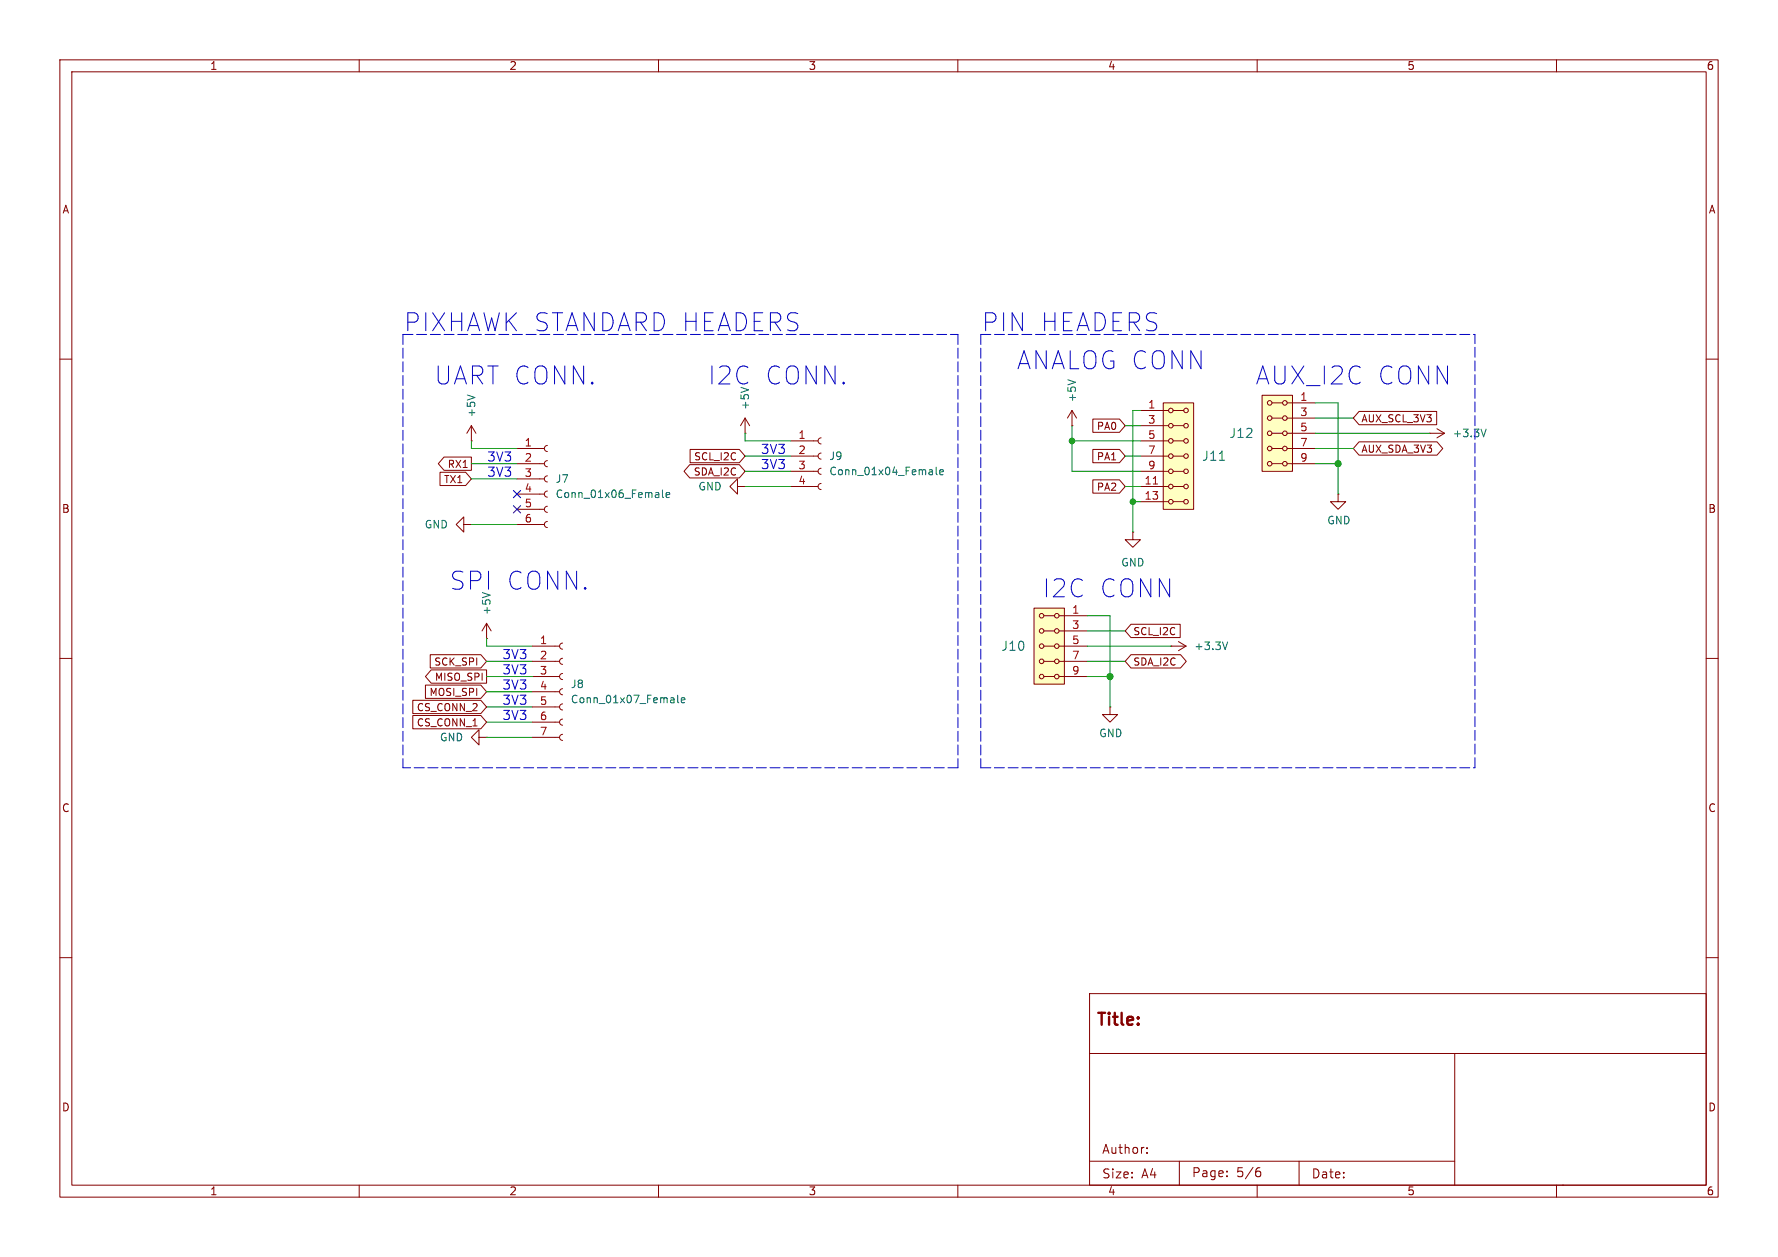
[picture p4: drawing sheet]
<svg xmlns="http://www.w3.org/2000/svg" width="297mm" height="210mm" viewBox="0 0 297 210" stroke-linecap="round" stroke-linejoin="round" font-family="sans-serif">
<g fill="none" stroke="#840000" stroke-width=".17">
<path d="M10 10h277v190h-277zM12 12h273v186h-273zM60 10v2M110 10v2M160 10v2M210 10v2M260 10v2M10 60h2M132.1 78.7h4.6M132.1 76.2h4.6M132.1 73.7h4.6M137.2 78.2l-.4 .2-.1 .3 .1 .4 .4 .1"/>
<path d="M137.2 75.7l-.4 .1-.1 .4 .1 .4 .4 .1M137.2 73.2l-.4 .1-.1 .4 .1 .3 .4 .2M179.1 71.1h.1M179.1 68.6l-.8 1.3M179.1 68.6v2.5M179.1 68.6l.7 1.3M285 60h2M77.5 87.6v-1.2l-1.3 1.2 1.3 1.3v-1.3h1.2M78.7 87.6h.1M123.2 81.3v-1.3l-1.3 1.3 1.3 1.3v-1.3h1.3M124.5 81.3h.1M132.1 81.3h4.6"/>
<path d="M137.2 80.8l-.4 .1-.1 .4 .1 .3 .4 .2M223.5 82.6v1.2h1.3l-1.3 1.3-1.3-1.3h1.3M223.5 82.6h.1M10 110h2M81.3 106.7h.1M81.3 104.1l-.8 1.3M81.3 104.1v2.6M81.3 104.1l.7 1.3M88.9 108h4.6M88.9 118.1h4.6M88.9 115.6h4.6M88.9 113h4.6"/>
<path d="M88.9 110.5h4.6M94 117.6l-.4 .2-.1 .3 .1 .4 .4 .1M94 115.1l-.4 .1-.1 .4 .1 .3 .4 .2M94 112.5l-.4 .2-.1 .3 .1 .4 .4 .1M94 110l-.4 .1-.1 .4 .1 .3 .4 .2M94 107.4l-.4 .2-.1 .4 .1 .3 .4 .2M195.6 108h.1M195.6 108h2.5M196.8 107.2l1.3 .8M198.1 108l-1.3 .7M285 110h2M80 123.2v-1.3l-1.3 1.3 1.3 1.3v-1.3h1.3"/>
<path d="M81.3 123.2h.1M88.9 123.2h4.6M88.9 120.7h4.6M94 122.7l-.4 .1-.1 .4 .1 .3 .4 .2M94 120.1l-.4 .2-.1 .4 .1 .3 .4 .2M10 160h2M182 166h103v32h-103zM182 176h103M243 176v22M285 160h2M60 198v2M110 198v2"/>
<path d="M160 198v2M182 194h61M191.6 192.6v.1M191.6 191.8v.1M197 194v4M205 196.5v.1M205 195.7v.1M210 198v2M210 195.7h.5l.1 .3-.1 .5-.5 .1M210.5 195.1l-.5 .1M217 194v4M260 198v2"/>
<path d="M261 198h.1"/>
</g>
<path d="M156.4 78v1.1l.2 .2M157 78.9l.6-.1-.1-.3h-.3l-.2 .2v.6h.5M178.4 63.4l1.2 .5M113.2 116.1v1.1l.2 .2M113.8 117l.6-.1v-.3h-.4l-.2 .2 .1 .6h.5M205.1 107.3l-.5 1.2" fill="none" stroke="#006464" stroke-width=".17"/>
<path d="M194.3 67.3h5.1v17.8h-5.1z" fill="#ffffc2"/>
<g fill="none" stroke="#840000" stroke-width=".17">
<path d="M190.5 78.7h4.7M190.5 76.2h4.7M190.5 73.7h4.7M190.5 71.1h4.7M190.5 68.6h4.7M194.3 67.3h5.1v17.8h-5.1zM196 78.7h1.7M196 76.2h1.7M196 73.7h1.7M196 71.1h1.7M196 68.6h1.7M190.5 83.8h4.7"/>
<path d="M190.5 81.3h4.7M196 83.8h1.7M196 81.3h1.7M185.4 118.1v1.3h1.3l-1.3 1.3-1.3-1.3h1.3M185.4 118.1h.1"/>
<circle cx="195.6" cy="71.1" r=".38"/>
<circle cx="195.6" cy="68.6" r=".38"/>
<circle cx="195.6" cy="76.2" r=".38"/>
<circle cx="195.6" cy="78.7" r=".38"/>
<circle cx="195.6" cy="73.7" r=".38"/>
<circle cx="198.1" cy="76.2" r=".38"/>
<circle cx="198.1" cy="71.1" r=".38"/>
<circle cx="198.1" cy="68.6" r=".38"/>
<circle cx="198.1" cy="78.7" r=".38"/>
<circle cx="198.1" cy="73.7" r=".38"/>
<circle cx="195.6" cy="83.8" r=".38"/>
<circle cx="195.6" cy="81.3" r=".38"/>
<circle cx="198.1" cy="83.8" r=".38"/>
<circle cx="198.1" cy="81.3" r=".38"/>
</g>
<path d="M192.6 80.9h.8" fill="none" stroke="#a90000" stroke-width=".17"/>
<path d="M203.7 76.9h.9" fill="none" stroke="#006464" stroke-width=".17"/>
<path d="M172.7 101.6h5.1v12.7h-5.1z" fill="#ffffc2"/>
<g fill="none" stroke="#840000" stroke-width=".17">
<path d="M78.7 73.7h.1M78.7 71.1l-.7 1.3M78.7 71.1v2.6M78.7 71.1l.8 1.3M86.4 77.5h4.5M86.4 74.9h4.5M91.4 79.5l-.3 .2-.2 .3 .2 .4 .3 .1M91.4 77l-.3 .1-.2 .4 .2 .3 .3 .2M91.4 74.4l-.3 .2-.2 .3 .2 .4 .3 .1M124.5 72.4h.1M124.5 69.9l-.8 1.2M124.5 69.9v2.5"/>
<path d="M124.5 69.9l.7 1.2M238.8 72.4h.1M238.8 72.4h2.5M240 71.6l1.3 .8M241.3 72.4l-1.3 .8M86.4 87.6h4.5M86.4 85.1h4.5M86.4 82.6h4.5M86.4 80h4.5M91.4 87.1l-.3 .2-.2 .3 .2 .4 .3 .1M91.4 84.6l-.3 .1-.2 .4 .2 .3 .3 .2M91.4 82l-.3 .2-.2 .4 .2 .3 .3 .2"/>
<path d="M189.2 88.9v1.3h1.3l-1.3 1.2-1.2-1.2h1.2M189.2 88.9h.1M172.7 101.6h5.1v12.7h-5.1zM174.4 113h1.7M174.4 110.5h1.7M174.4 108h1.7M174.4 105.4h1.7M174.4 102.9h1.7M176.9 113h4.7M176.9 110.5h4.7M176.9 108h4.7M176.9 105.4h4.7"/>
<path d="M176.9 102.9h4.7"/>
<circle cx="174" cy="113" r=".38"/>
<circle cx="174" cy="108" r=".38"/>
<circle cx="174" cy="102.9" r=".38"/>
<circle cx="174" cy="110.5" r=".38"/>
<circle cx="174" cy="105.4" r=".38"/>
<circle cx="176.5" cy="113" r=".38"/>
<circle cx="176.5" cy="110.5" r=".38"/>
<circle cx="176.5" cy="108" r=".38"/>
<circle cx="176.5" cy="102.9" r=".38"/>
<circle cx="176.5" cy="105.4" r=".38"/>
</g>
<path d="M78 66l1.3 .4M248.2 71.7l-.4 1.3M110.7 81.9v1l.1 .2M111.3 82.7l.6-.1-.1-.3h-.4l-.1 .2v.6h.5" fill="none" stroke="#006464" stroke-width=".17"/>
<path d="M210.8 66h5.1v12.7h-5.1z" fill="#ffffc2"/>
<g fill="none" stroke="#840000" stroke-width=".17">
<path d="M73.5 78.9h4.3l.9 1.1-.9 1.1h-4.3zM74.2 76.4h4.5v2.2h-4.5l-1-1.1zM115.2 77.6h8.3l1 1.1-1 1.2h-8.3l-.9-1.2zM115.3 75.1h8.2l1 1.1-1 1.1h-8.2zM182.5 75.1h4.5l1 1.1-1 1.1h-4.5zM182.5 70h4.5l1 1.1-1 1.1h-4.5zM210.8 66h5.1v12.7h-5.1zM212.5 77.5h1.7M212.5 74.9h1.7M212.5 72.4h1.7M212.5 69.9h1.7M212.5 67.3h1.7"/>
<path d="M215 77.5h4.7M215 74.9h4.7M215 72.4h4.7M215 69.9h4.7M215 67.3h4.7M227 68.7h13v2.3h-13l-.9-1.1zM227 73.8h13l1 1.1-1 1.1h-13l-.9-1.1zM182.5 80.2h4.5l1 1.1-1 1.1h-4.5zM69 117h11.3l1 1.1-1 1.1h-11.3zM69 119.5h11.3l1 1.2-1 1.1h-11.3zM71.1 114.5h9.2l1 1.1-1 1.1h-9.2zM71.9 109.4h8.4l1 1.1-1 1.1h-8.4z"/>
<path d="M72 111.9h9.3v2.2h-9.3l-.9-1.1zM188.9 109.4h8.3l1 1.1-1 1.1h-8.3l-.9-1.1zM188.9 104.3h8.2v2.2h-8.2l-.9-1.1z"/>
<circle cx="212.1" cy="67.3" r=".38"/>
<circle cx="212.1" cy="74.9" r=".38"/>
<circle cx="212.1" cy="69.9" r=".38"/>
<circle cx="212.1" cy="72.4" r=".38"/>
<circle cx="212.1" cy="77.5" r=".38"/>
<circle cx="214.6" cy="74.9" r=".38"/>
<circle cx="214.6" cy="67.3" r=".38"/>
<circle cx="214.6" cy="72.4" r=".38"/>
<circle cx="214.6" cy="69.9" r=".38"/>
<circle cx="214.6" cy="77.5" r=".38"/>
</g>
<path d="M67.3 55.9v72.4M67.3 55.9h92.7M160 55.9v72.4M163.8 55.9v72.4M163.8 55.9h82.6M160 128.3h-92.7M163.8 128.3h82.6M246.4 128.3v-72.4" fill="none" stroke="#0000c2" stroke-width=".17" stroke-dasharray="1.7 .6"/>
<g fill="none" stroke="#009600" stroke-width=".17">
<path d="M78.7 77.5h7.7M78.7 73.7v1.2h7.7M124.5 78.7h7.6M124.5 72.4v1.3h7.6M124.5 76.2h7.6M179.1 71.1v7.6h11.4M179.1 73.7h11.4M188 76.2h2.5M188 71.1h2.5M190.5 68.6h-1.3v20.3M219.7 77.5h3.8M219.7 67.3h3.8v15.3"/>
<path d="M219.7 69.9h6.4M219.7 74.9h6.4M219.7 72.4h19.1M78.7 87.6h7.7M78.7 80h7.7M124.5 81.3h7.6M188 81.3h2.5M189.2 83.8h1.3M81.3 106.7v1.3h7.6M81.3 110.5h7.6M81.3 113h7.6M81.3 118.1h7.6"/>
<path d="M81.3 115.6h7.6M181.6 108h14M181.6 102.9h3.8v15.2M181.6 110.5h6.4M181.6 105.4h6.4M181.6 113h3.8M81.3 123.2h7.6M81.3 120.7h7.6"/>
</g>
<path d="M85.8 81.9l1.2 1.3M85.8 84.5l1.2 1.2M87 81.9l-1.2 1.3M87 84.5l-1.2 1.2" fill="none" stroke="#000084" stroke-width=".17"/>
<g fill="#009600" stroke="#009600" stroke-width=".17">
<circle cx="223.5" cy="77.5" r=".51"/>
<circle cx="185.4" cy="113" r=".51"/>
<circle cx="179.1" cy="73.7" r=".46"/>
<circle cx="189.2" cy="83.8" r=".46"/>
</g>
<g font-size="4.2" fill="#0000c2">
<text x="67.3" y="55.6">PIXHAWK STANDARD HEADERS</text>
<text x="163.8" y="55.6">PIN HEADERS</text>
<text x="72.4" y="64.5">UART CONN.</text>
<text x="118.1" y="64.5">I2C</text>
<text x="127.5" y="64.5">CONN.</text>
<text x="169.7" y="62">ANALOG CONN</text>
<text x="209.5" y="64.5">AUX_I2C CONN</text>
<text x="74.9" y="98.8">SPI CONN.</text>
<text x="174" y="100.1">I2C</text>
<text x="183.4" y="100.1">CONN</text>
</g>
<text font-size="2.8" fill="#840000" x="183" y="171.9">Title:</text>
<g font-size="2.1" fill="#0000c2">
<text x="81.3" y="77.2">3V3</text>
<text x="127" y="76">3V3</text>
<text x="81.3" y="79.8">3V3</text>
<text x="127" y="78.5">3V3</text>
<text x="83.8" y="112.8">3V3</text>
<text x="83.8" y="110.2">3V3</text>
<text x="83.8" y="117.9">3V3</text>
<text x="83.8" y="115.3">3V3</text>
<text x="83.8" y="120.4">3V3</text>
</g>
<g font-size="2.1" fill="#006464">
<text x="200.7" y="77.2">J11</text>
<text x="205.3" y="73.4">J12</text>
<text x="167.2" y="108.9">J10</text>
</g>
<g font-size="2.1" fill="#840000">
<text x="184" y="193">Author:</text>
<text x="184" y="197.1">Size:</text>
<text x="190.7" y="197.1">A4</text>
<text x="199" y="196.9">Page:</text>
<text x="206.5" y="196.9">5/6</text>
<text x="219" y="197.1">Date:</text>
</g>
<g font-size="1.8" fill="#840000">
<text x="35" y="11.9">1</text>
<text x="85" y="11.9">2</text>
<text x="135" y="11.9">3</text>
<text x="185" y="11.9">4</text>
<text x="235" y="11.9">5</text>
<text x="285" y="11.9">6</text>
<text x="10.3" y="35.9">A</text>
<text x="285.3" y="35.9">A</text>
<text x="10.3" y="85.9">B</text>
<text x="285.3" y="85.9">B</text>
<text x="10.3" y="135.9">C</text>
<text x="285.3" y="135.9">C</text>
<text x="10.3" y="185.9">D</text>
<text x="285.3" y="185.9">D</text>
<text x="35" y="199.9">1</text>
<text x="85" y="199.9">2</text>
<text x="135" y="199.9">3</text>
<text x="185" y="199.9">4</text>
<text x="235" y="199.9">5</text>
<text x="285" y="199.9">6</text>
</g>
<g font-size="1.8" fill="#006464">
<text x="79.6" y="69.8" transform="rotate(-90 79.6 69.8)">+5V</text>
<text x="125.3" y="68.6" transform="rotate(-90 125.3 68.6)">+5V</text>
<text x="179.9" y="67.3" transform="rotate(-90 179.9 67.3)">+5V</text>
<text x="138.4" y="77.1">J9</text>
<text x="242.6" y="73.3">+3.3V</text>
<text x="92.7" y="80.9">J7</text>
<text x="92.7" y="83.4">Conn_01x06_Female</text>
<text x="116.6" y="82.1">GND</text>
<text x="138.4" y="79.6">Conn_01x04_Female</text>
<text x="70.8" y="88.5">GND</text>
<text x="221.6" y="87.8">GND</text>
<text x="187.2" y="94.8">GND</text>
<text x="82.1" y="102.9" transform="rotate(-90 82.1 102.9)">+5V</text>
<text x="199.4" y="108.8">+3.3V</text>
<text x="95.3" y="115.2">J8</text>
<text x="95.3" y="117.7">Conn_01x07_Female</text>
<text x="73.4" y="124.1">GND</text>
<text x="183.5" y="123.4">GND</text>
</g>
<g font-size="1.8" fill="#a90000">
<text x="191.7" y="68.3">1</text>
<text x="191.7" y="70.9">3</text>
<text x="217.1" y="67.1">1</text>
<text x="217.1" y="69.6">3</text>
<text x="87.6" y="74.7">1</text>
<text x="87.6" y="77.2">2</text>
<text x="133.3" y="73.4">1</text>
<text x="133.3" y="75.9">2</text>
<text x="191.7" y="73.4">5</text>
<text x="191.7" y="75.9">7</text>
<text x="217.1" y="72.1">5</text>
<text x="217.1" y="74.7">7</text>
<text x="217.1" y="77.2">9</text>
<text x="87.6" y="79.8">3</text>
<text x="87.6" y="82.3">4</text>
<text x="133.3" y="78.5">3</text>
<text x="133.3" y="81">4</text>
<text x="191.1" y="81">11</text>
<text x="191.1" y="83.6">13</text>
<text x="191.7" y="78.5">9</text>
<text x="87.6" y="84.8">5</text>
<text x="87.6" y="87.4">6</text>
<text x="90.1" y="107.7">1</text>
<text x="179" y="102.6">1</text>
<text x="179" y="105.2">3</text>
<text x="179" y="107.7">5</text>
<text x="90.1" y="110.2">2</text>
<text x="90.1" y="112.8">3</text>
<text x="179" y="110.2">7</text>
<text x="179" y="112.8">9</text>
<text x="90.1" y="115.3">4</text>
<text x="90.1" y="117.9">5</text>
<text x="90.1" y="120.4">6</text>
<text x="90.1" y="122.9">7</text>
</g>
<g font-size="1.7" fill="#840000">
<text x="227.3" y="70.8">AUX_SCL_3V3</text>
<text x="115.8" y="77.1">SCL_I2C</text>
<text x="183.1" y="77.1">PA1</text>
<text x="183.1" y="72">PA0</text>
<text x="227.3" y="75.8">AUX_SDA_3V3</text>
<text x="74.1" y="80.9">TX1</text>
<text x="74.7" y="78.4">RX1</text>
<text x="115.8" y="79.7">SDA_I2C</text>
<text x="183.1" y="82.2">PA2</text>
<text x="189.2" y="106.3">SCL_I2C</text>
<text x="72.4" y="111.4">SCK_SPI</text>
<text x="72.5" y="113.9">MISO_SPI</text>
<text x="189.2" y="111.4">SDA_I2C</text>
<text x="69.5" y="119">CS_CONN_2</text>
<text x="71.6" y="116.5">MOSI_SPI</text>
<text x="69.5" y="121.6">CS_CONN_1</text>
</g>
</svg>
